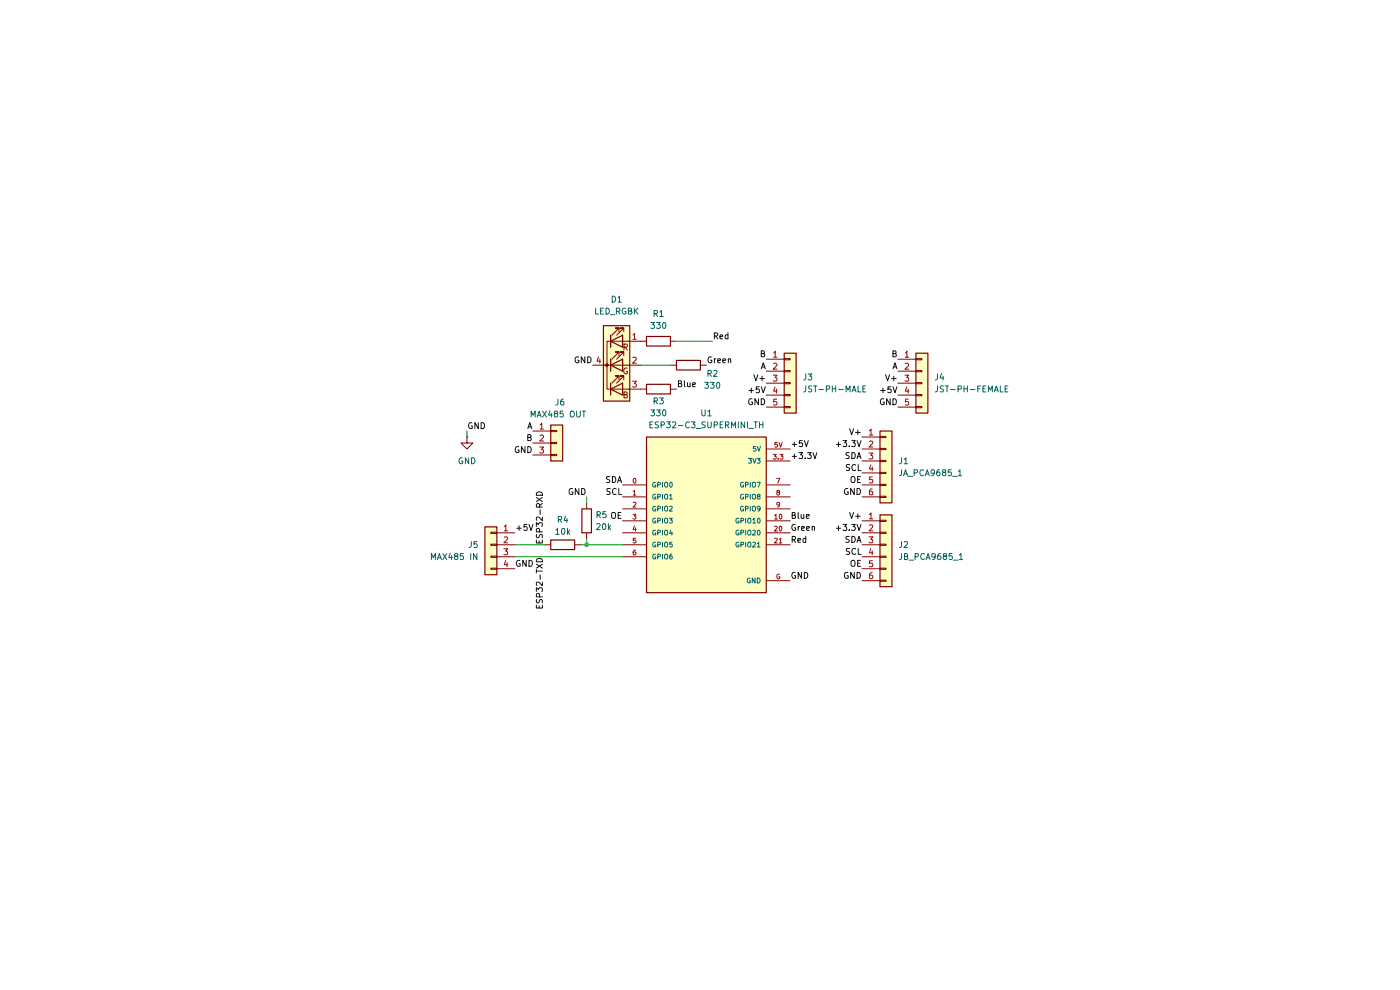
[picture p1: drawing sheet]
(kicad_sch
 (version 20260306)
 (generator "eeschema")
 (generator_version "10.0")
 (paper "A4")
 (lib_symbols
  (symbol "Connector_Generic:Conn_01x03"
   (pin_names
    (offset 1.016) (hide yes)) (exclude_from_sim no) (in_bom yes) (on_board yes)
   (in_pos_files yes)
   (duplicate_pin_numbers_are_jumpers no)
   (property "Reference" "J" (at 0 5.08 0) (show_name no) (do_not_autoplace no) (effects (font (size 1.27 1.27))))
   (property "Value" "Conn_01x03" (at 0 -5.08 0) (show_name no) (do_not_autoplace no) (effects (font (size 1.27 1.27))))
   (property "Footprint" "" (at 0 0 0) (show_name no) (do_not_autoplace no) (hide yes) (effects (font (size 1.27 1.27))))
   (property "Datasheet" "" (at 0 0 0) (show_name no) (do_not_autoplace no) (hide yes) (effects (font (size 1.27 1.27))))
   (property "Description" "Generic connector, single row, 01x03, script generated (kicad-library-utils/schlib/autogen/connector/)" (at 0 0 0) (show_name no) (do_not_autoplace no) (hide yes) (effects (font (size 1.27 1.27))))
   (symbol "Conn_01x03_1_1"
    (rectangle (start -1.27 3.81) (end 1.27 -3.81) (stroke (width 0.254) (type default)) (fill (type background)))
    (rectangle (start -1.27 2.667) (end 0 2.413) (stroke (width 0.1524) (type default)) (fill (type none)))
    (rectangle (start -1.27 0.127) (end 0 -0.127) (stroke (width 0.1524) (type default)) (fill (type none)))
    (rectangle (start -1.27 -2.413) (end 0 -2.667) (stroke (width 0.1524) (type default)) (fill (type none)))
    (pin passive line (at -5.08 2.54 0) (length 3.81) (name "Pin_1" (effects (font (size 1.27 1.27)))) (number "1" (effects (font (size 1.27 1.27)))))
    (pin passive line (at -5.08 0 0) (length 3.81) (name "Pin_2" (effects (font (size 1.27 1.27)))) (number "2" (effects (font (size 1.27 1.27)))))
    (pin passive line (at -5.08 -2.54 0) (length 3.81) (name "Pin_3" (effects (font (size 1.27 1.27)))) (number "3" (effects (font (size 1.27 1.27))))))
   (embedded_fonts no))
  (symbol "Connector_Generic:Conn_01x04"
   (pin_names
    (offset 1.016) (hide yes)) (exclude_from_sim no) (in_bom yes) (on_board yes)
   (in_pos_files yes)
   (duplicate_pin_numbers_are_jumpers no)
   (property "Reference" "J" (at 0 5.08 0) (show_name no) (do_not_autoplace no) (effects (font (size 1.27 1.27))))
   (property "Value" "Conn_01x04" (at 0 -7.62 0) (show_name no) (do_not_autoplace no) (effects (font (size 1.27 1.27))))
   (property "Footprint" "" (at 0 0 0) (show_name no) (do_not_autoplace no) (hide yes) (effects (font (size 1.27 1.27))))
   (property "Datasheet" "" (at 0 0 0) (show_name no) (do_not_autoplace no) (hide yes) (effects (font (size 1.27 1.27))))
   (property "Description" "Generic connector, single row, 01x04, script generated (kicad-library-utils/schlib/autogen/connector/)" (at 0 0 0) (show_name no) (do_not_autoplace no) (hide yes) (effects (font (size 1.27 1.27))))
   (symbol "Conn_01x04_1_1"
    (rectangle (start -1.27 3.81) (end 1.27 -6.35) (stroke (width 0.254) (type default)) (fill (type background)))
    (rectangle (start -1.27 2.667) (end 0 2.413) (stroke (width 0.1524) (type default)) (fill (type none)))
    (rectangle (start -1.27 0.127) (end 0 -0.127) (stroke (width 0.1524) (type default)) (fill (type none)))
    (rectangle (start -1.27 -2.413) (end 0 -2.667) (stroke (width 0.1524) (type default)) (fill (type none)))
    (rectangle (start -1.27 -4.953) (end 0 -5.207) (stroke (width 0.1524) (type default)) (fill (type none)))
    (pin passive line (at -5.08 2.54 0) (length 3.81) (name "Pin_1" (effects (font (size 1.27 1.27)))) (number "1" (effects (font (size 1.27 1.27)))))
    (pin passive line (at -5.08 0 0) (length 3.81) (name "Pin_2" (effects (font (size 1.27 1.27)))) (number "2" (effects (font (size 1.27 1.27)))))
    (pin passive line (at -5.08 -2.54 0) (length 3.81) (name "Pin_3" (effects (font (size 1.27 1.27)))) (number "3" (effects (font (size 1.27 1.27)))))
    (pin passive line (at -5.08 -5.08 0) (length 3.81) (name "Pin_4" (effects (font (size 1.27 1.27)))) (number "4" (effects (font (size 1.27 1.27))))))
   (embedded_fonts no))
  (symbol "Connector_Generic:Conn_01x05"
   (pin_names
    (offset 1.016) (hide yes)) (exclude_from_sim no) (in_bom yes) (on_board yes)
   (in_pos_files yes)
   (duplicate_pin_numbers_are_jumpers no)
   (property "Reference" "J" (at 0 7.62 0) (show_name no) (do_not_autoplace no) (effects (font (size 1.27 1.27))))
   (property "Value" "Conn_01x05" (at 0 -7.62 0) (show_name no) (do_not_autoplace no) (effects (font (size 1.27 1.27))))
   (property "Footprint" "" (at 0 0 0) (show_name no) (do_not_autoplace no) (hide yes) (effects (font (size 1.27 1.27))))
   (property "Datasheet" "" (at 0 0 0) (show_name no) (do_not_autoplace no) (hide yes) (effects (font (size 1.27 1.27))))
   (property "Description" "Generic connector, single row, 01x05, script generated (kicad-library-utils/schlib/autogen/connector/)" (at 0 0 0) (show_name no) (do_not_autoplace no) (hide yes) (effects (font (size 1.27 1.27))))
   (symbol "Conn_01x05_1_1"
    (rectangle (start -1.27 6.35) (end 1.27 -6.35) (stroke (width 0.254) (type default)) (fill (type background)))
    (rectangle (start -1.27 5.207) (end 0 4.953) (stroke (width 0.1524) (type default)) (fill (type none)))
    (rectangle (start -1.27 2.667) (end 0 2.413) (stroke (width 0.1524) (type default)) (fill (type none)))
    (rectangle (start -1.27 0.127) (end 0 -0.127) (stroke (width 0.1524) (type default)) (fill (type none)))
    (rectangle (start -1.27 -2.413) (end 0 -2.667) (stroke (width 0.1524) (type default)) (fill (type none)))
    (rectangle (start -1.27 -4.953) (end 0 -5.207) (stroke (width 0.1524) (type default)) (fill (type none)))
    (pin passive line (at -5.08 5.08 0) (length 3.81) (name "Pin_1" (effects (font (size 1.27 1.27)))) (number "1" (effects (font (size 1.27 1.27)))))
    (pin passive line (at -5.08 2.54 0) (length 3.81) (name "Pin_2" (effects (font (size 1.27 1.27)))) (number "2" (effects (font (size 1.27 1.27)))))
    (pin passive line (at -5.08 0 0) (length 3.81) (name "Pin_3" (effects (font (size 1.27 1.27)))) (number "3" (effects (font (size 1.27 1.27)))))
    (pin passive line (at -5.08 -2.54 0) (length 3.81) (name "Pin_4" (effects (font (size 1.27 1.27)))) (number "4" (effects (font (size 1.27 1.27)))))
    (pin passive line (at -5.08 -5.08 0) (length 3.81) (name "Pin_5" (effects (font (size 1.27 1.27)))) (number "5" (effects (font (size 1.27 1.27))))))
   (embedded_fonts no))
  (symbol "Connector_Generic:Conn_01x06"
   (pin_names
    (offset 1.016) (hide yes)) (exclude_from_sim no) (in_bom yes) (on_board yes)
   (in_pos_files yes)
   (duplicate_pin_numbers_are_jumpers no)
   (property "Reference" "J" (at 0 7.62 0) (show_name no) (do_not_autoplace no) (effects (font (size 1.27 1.27))))
   (property "Value" "Conn_01x06" (at 0 -10.16 0) (show_name no) (do_not_autoplace no) (effects (font (size 1.27 1.27))))
   (property "Footprint" "" (at 0 0 0) (show_name no) (do_not_autoplace no) (hide yes) (effects (font (size 1.27 1.27))))
   (property "Datasheet" "" (at 0 0 0) (show_name no) (do_not_autoplace no) (hide yes) (effects (font (size 1.27 1.27))))
   (property "Description" "Generic connector, single row, 01x06, script generated (kicad-library-utils/schlib/autogen/connector/)" (at 0 0 0) (show_name no) (do_not_autoplace no) (hide yes) (effects (font (size 1.27 1.27))))
   (symbol "Conn_01x06_1_1"
    (rectangle (start -1.27 6.35) (end 1.27 -8.89) (stroke (width 0.254) (type default)) (fill (type background)))
    (rectangle (start -1.27 5.207) (end 0 4.953) (stroke (width 0.1524) (type default)) (fill (type none)))
    (rectangle (start -1.27 2.667) (end 0 2.413) (stroke (width 0.1524) (type default)) (fill (type none)))
    (rectangle (start -1.27 0.127) (end 0 -0.127) (stroke (width 0.1524) (type default)) (fill (type none)))
    (rectangle (start -1.27 -2.413) (end 0 -2.667) (stroke (width 0.1524) (type default)) (fill (type none)))
    (rectangle (start -1.27 -4.953) (end 0 -5.207) (stroke (width 0.1524) (type default)) (fill (type none)))
    (rectangle (start -1.27 -7.493) (end 0 -7.747) (stroke (width 0.1524) (type default)) (fill (type none)))
    (pin passive line (at -5.08 5.08 0) (length 3.81) (name "Pin_1" (effects (font (size 1.27 1.27)))) (number "1" (effects (font (size 1.27 1.27)))))
    (pin passive line (at -5.08 2.54 0) (length 3.81) (name "Pin_2" (effects (font (size 1.27 1.27)))) (number "2" (effects (font (size 1.27 1.27)))))
    (pin passive line (at -5.08 0 0) (length 3.81) (name "Pin_3" (effects (font (size 1.27 1.27)))) (number "3" (effects (font (size 1.27 1.27)))))
    (pin passive line (at -5.08 -2.54 0) (length 3.81) (name "Pin_4" (effects (font (size 1.27 1.27)))) (number "4" (effects (font (size 1.27 1.27)))))
    (pin passive line (at -5.08 -5.08 0) (length 3.81) (name "Pin_5" (effects (font (size 1.27 1.27)))) (number "5" (effects (font (size 1.27 1.27)))))
    (pin passive line (at -5.08 -7.62 0) (length 3.81) (name "Pin_6" (effects (font (size 1.27 1.27)))) (number "6" (effects (font (size 1.27 1.27))))))
   (embedded_fonts no))
  (symbol "Device:LED_RGBK"
   (pin_names
    (offset 0) (hide yes)) (exclude_from_sim no) (in_bom yes) (on_board yes)
   (in_pos_files yes)
   (duplicate_pin_numbers_are_jumpers no)
   (property "Reference" "D" (at 0 9.398 0) (show_name no) (do_not_autoplace no) (effects (font (size 1.27 1.27))))
   (property "Value" "LED_RGBK" (at 0 -8.89 0) (show_name no) (do_not_autoplace no) (effects (font (size 1.27 1.27))))
   (property "Footprint" "" (at 0 -1.27 0) (show_name no) (do_not_autoplace no) (hide yes) (effects (font (size 1.27 1.27))))
   (property "Datasheet" "" (at 0 -1.27 0) (show_name no) (do_not_autoplace no) (hide yes) (effects (font (size 1.27 1.27))))
   (property "Description" "RGB LED, red/green/blue/cathode" (at 0 0 0) (show_name no) (do_not_autoplace no) (hide yes) (effects (font (size 1.27 1.27))))
   (symbol "LED_RGBK_0_0"
    (text "R" (at 1.905 3.81 0) (effects (font (size 1.27 1.27))))
    (text "G" (at 1.905 -1.27 0) (effects (font (size 1.27 1.27))))
    (text "B" (at 1.905 -6.35 0) (effects (font (size 1.27 1.27)))))
   (symbol "LED_RGBK_0_1"
    (circle (center -2.032 0) (radius 0.254) (stroke (width 0) (type default)) (fill (type outline)))
    (polyline (pts (xy -1.27 6.35) (xy -1.27 3.81)) (stroke (width 0.254) (type default)) (fill (type none)))
    (polyline (pts (xy -1.27 6.35) (xy -1.27 3.81) (xy -1.27 3.81)) (stroke (width 0) (type default)) (fill (type none)))
    (polyline (pts (xy -1.27 5.08) (xy 1.27 5.08)) (stroke (width 0) (type default)) (fill (type none)))
    (polyline (pts (xy -1.27 5.08) (xy -2.032 5.08) (xy -2.032 -5.08) (xy -1.016 -5.08)) (stroke (width 0) (type default)) (fill (type none)))
    (polyline (pts (xy -1.27 1.27) (xy -1.27 -1.27)) (stroke (width 0.254) (type default)) (fill (type none)))
    (polyline (pts (xy -1.27 1.27) (xy -1.27 -1.27) (xy -1.27 -1.27)) (stroke (width 0) (type default)) (fill (type none)))
    (polyline (pts (xy -1.27 0) (xy -2.54 0)) (stroke (width 0) (type default)) (fill (type none)))
    (polyline (pts (xy -1.27 -3.81) (xy -1.27 -6.35)) (stroke (width 0.254) (type default)) (fill (type none)))
    (polyline (pts (xy -1.27 -5.08) (xy 1.27 -5.08)) (stroke (width 0) (type default)) (fill (type none)))
    (polyline (pts (xy -1.016 6.35) (xy 0.508 7.874) (xy -0.254 7.874) (xy 0.508 7.874) (xy 0.508 7.112)) (stroke (width 0) (type default)) (fill (type none)))
    (polyline (pts (xy -1.016 1.27) (xy 0.508 2.794) (xy -0.254 2.794) (xy 0.508 2.794) (xy 0.508 2.032)) (stroke (width 0) (type default)) (fill (type none)))
    (polyline (pts (xy -1.016 -3.81) (xy 0.508 -2.286) (xy -0.254 -2.286) (xy 0.508 -2.286) (xy 0.508 -3.048)) (stroke (width 0) (type default)) (fill (type none)))
    (polyline (pts (xy 0 6.35) (xy 1.524 7.874) (xy 0.762 7.874) (xy 1.524 7.874) (xy 1.524 7.112)) (stroke (width 0) (type default)) (fill (type none)))
    (polyline (pts (xy 0 1.27) (xy 1.524 2.794) (xy 0.762 2.794) (xy 1.524 2.794) (xy 1.524 2.032)) (stroke (width 0) (type default)) (fill (type none)))
    (polyline (pts (xy 0 -3.81) (xy 1.524 -2.286) (xy 0.762 -2.286) (xy 1.524 -2.286) (xy 1.524 -3.048)) (stroke (width 0) (type default)) (fill (type none)))
    (polyline (pts (xy 1.27 6.35) (xy 1.27 3.81) (xy -1.27 5.08) (xy 1.27 6.35)) (stroke (width 0.254) (type default)) (fill (type none)))
    (rectangle (start 1.27 6.35) (end 1.27 6.35) (stroke (width 0) (type default)) (fill (type none)))
    (polyline (pts (xy 1.27 5.08) (xy 2.54 5.08)) (stroke (width 0) (type default)) (fill (type none)))
    (rectangle (start 1.27 3.81) (end 1.27 6.35) (stroke (width 0) (type default)) (fill (type none)))
    (polyline (pts (xy 1.27 1.27) (xy 1.27 -1.27) (xy -1.27 0) (xy 1.27 1.27)) (stroke (width 0.254) (type default)) (fill (type none)))
    (rectangle (start 1.27 1.27) (end 1.27 1.27) (stroke (width 0) (type default)) (fill (type none)))
    (polyline (pts (xy 1.27 0) (xy -1.27 0)) (stroke (width 0) (type default)) (fill (type none)))
    (polyline (pts (xy 1.27 0) (xy 2.54 0)) (stroke (width 0) (type default)) (fill (type none)))
    (rectangle (start 1.27 -1.27) (end 1.27 1.27) (stroke (width 0) (type default)) (fill (type none)))
    (polyline (pts (xy 1.27 -3.81) (xy 1.27 -6.35) (xy -1.27 -5.08) (xy 1.27 -3.81)) (stroke (width 0.254) (type default)) (fill (type none)))
    (polyline (pts (xy 1.27 -5.08) (xy 2.54 -5.08)) (stroke (width 0) (type default)) (fill (type none)))
    (rectangle (start 2.794 8.382) (end -2.794 -7.62) (stroke (width 0.254) (type default)) (fill (type background))))
   (symbol "LED_RGBK_1_1"
    (pin passive line (at 5.08 5.08 180) (length 2.54) (name "RA" (effects (font (size 1.27 1.27)))) (number "1" (effects (font (size 1.27 1.27)))))
    (pin passive line (at 5.08 0 180) (length 2.54) (name "GA" (effects (font (size 1.27 1.27)))) (number "2" (effects (font (size 1.27 1.27)))))
    (pin passive line (at 5.08 -5.08 180) (length 2.54) (name "BA" (effects (font (size 1.27 1.27)))) (number "3" (effects (font (size 1.27 1.27)))))
    (pin passive line (at -5.08 0 0) (length 2.54) (name "K" (effects (font (size 1.27 1.27)))) (number "4" (effects (font (size 1.27 1.27))))))
   (embedded_fonts no))
  (symbol "Device:R"
   (pin_numbers (hide yes))
   (pin_names
    (offset 0)) (exclude_from_sim no) (in_bom yes) (on_board yes)
   (in_pos_files yes)
   (duplicate_pin_numbers_are_jumpers no)
   (property "Reference" "R" (at 2.032 0 90) (show_name no) (do_not_autoplace no) (effects (font (size 1.27 1.27))))
   (property "Value" "R" (at 0 0 90) (show_name no) (do_not_autoplace no) (effects (font (size 1.27 1.27))))
   (property "Footprint" "" (at -1.778 0 90) (show_name no) (do_not_autoplace no) (hide yes) (effects (font (size 1.27 1.27))))
   (property "Datasheet" "" (at 0 0 0) (show_name no) (do_not_autoplace no) (hide yes) (effects (font (size 1.27 1.27))))
   (property "Description" "Resistor" (at 0 0 0) (show_name no) (do_not_autoplace no) (hide yes) (effects (font (size 1.27 1.27))))
   (symbol "R_0_1"
    (rectangle (start -1.016 -2.54) (end 1.016 2.54) (stroke (width 0.254) (type default)) (fill (type none))))
   (symbol "R_1_1"
    (pin passive line (at 0 3.81 270) (length 1.27) (name "" (effects (font (size 1.27 1.27)))) (number "1" (effects (font (size 1.27 1.27)))))
    (pin passive line (at 0 -3.81 90) (length 1.27) (name "" (effects (font (size 1.27 1.27)))) (number "2" (effects (font (size 1.27 1.27))))))
   (embedded_fonts no))
  (symbol "ESP32-C3_SUPERMINI_TH:ESP32-C3_SUPERMINI_TH"
   (pin_names
    (offset 1.016)) (exclude_from_sim no) (in_bom yes) (on_board yes)
   (in_pos_files yes)
   (duplicate_pin_numbers_are_jumpers no)
   (property "Reference" "U" (at -12.7 16.002 0) (show_name no) (do_not_autoplace no) (effects (font (size 1.27 1.27)) (justify left bottom)))
   (property "Value" "ESP32-C3_SUPERMINI_TH" (at -12.7 -20.32 0) (show_name no) (do_not_autoplace no) (effects (font (size 1.27 1.27)) (justify left bottom)))
   (property "Footprint" "ESP32-C3_SUPERMINI_TH:MODULE_ESP32-C3_SUPERMINI_TH" (at 0 0 0) (show_name no) (do_not_autoplace no) (hide yes) (effects (font (size 1.27 1.27)) (justify bottom)))
   (property "Datasheet" "" (at 0 0 0) (show_name no) (do_not_autoplace no) (hide yes) (effects (font (size 1.27 1.27))))
   (property "Description" "Super tiny ESP32-C3 board" (at 0 0 0) (show_name no) (do_not_autoplace no) (hide yes) (effects (font (size 1.27 1.27)) (justify bottom)))
   (property "MF" "Espressif Systems" (at 0 0 0) (show_name no) (do_not_autoplace no) (hide yes) (effects (font (size 1.27 1.27)) (justify bottom)))
   (property "CREATOR" "DIZAR" (at 0 0 0) (show_name no) (do_not_autoplace no) (hide yes) (effects (font (size 1.27 1.27)) (justify bottom)))
   (property "Price" "None" (at 0 0 0) (show_name no) (do_not_autoplace no) (hide yes) (effects (font (size 1.27 1.27)) (justify bottom)))
   (property "Package" "Package" (at 0 0 0) (show_name no) (do_not_autoplace no) (hide yes) (effects (font (size 1.27 1.27)) (justify bottom)))
   (property "Check_prices" "https://www.snapeda.com/parts/ESP32-C3%20SuperMini_TH/Espressif+Systems/view-part/?ref=eda" (at 0 0 0) (show_name no) (do_not_autoplace no) (hide yes) (effects (font (size 1.27 1.27)) (justify bottom)))
   (property "STANDARD" "IPC-7351B" (at 0 0 0) (show_name no) (do_not_autoplace no) (hide yes) (effects (font (size 1.27 1.27)) (justify bottom)))
   (property "VERIFIER" "" (at 0 0 0) (show_name no) (do_not_autoplace no) (hide yes) (effects (font (size 1.27 1.27)) (justify bottom)))
   (property "SnapEDA_Link" "https://www.snapeda.com/parts/ESP32-C3%20SuperMini_TH/Espressif+Systems/view-part/?ref=snap" (at 0 0 0) (show_name no) (do_not_autoplace no) (hide yes) (effects (font (size 1.27 1.27)) (justify bottom)))
   (property "MP" "ESP32-C3 SuperMini_TH" (at 0 0 0) (show_name no) (do_not_autoplace no) (hide yes) (effects (font (size 1.27 1.27)) (justify bottom)))
   (property "Availability" "Not in stock" (at 0 0 0) (show_name no) (do_not_autoplace no) (hide yes) (effects (font (size 1.27 1.27)) (justify bottom)))
   (property "MANUFACTURER" "Espressif Systems" (at 0 0 0) (show_name no) (do_not_autoplace no) (hide yes) (effects (font (size 1.27 1.27)) (justify bottom)))
   (symbol "ESP32-C3_SUPERMINI_TH_0_0"
    (rectangle (start -12.7 -17.78) (end 12.7 15.24) (stroke (width 0.254) (type default)) (fill (type background)))
    (pin bidirectional line (at -17.78 5.08 0) (length 5.08) (name "GPIO0" (effects (font (size 1.016 1.016)))) (number "0" (effects (font (size 1.016 1.016)))))
    (pin bidirectional line (at -17.78 2.54 0) (length 5.08) (name "GPIO1" (effects (font (size 1.016 1.016)))) (number "1" (effects (font (size 1.016 1.016)))))
    (pin bidirectional line (at -17.78 0 0) (length 5.08) (name "GPIO2" (effects (font (size 1.016 1.016)))) (number "2" (effects (font (size 1.016 1.016)))))
    (pin bidirectional line (at -17.78 -2.54 0) (length 5.08) (name "GPIO3" (effects (font (size 1.016 1.016)))) (number "3" (effects (font (size 1.016 1.016)))))
    (pin power_in line (at 17.78 10.16 180) (length 5.08) (name "3V3" (effects (font (size 1.016 1.016)))) (number "3.3" (effects (font (size 1.016 1.016)))))
    (pin bidirectional line (at -17.78 -5.08 0) (length 5.08) (name "GPIO4" (effects (font (size 1.016 1.016)))) (number "4" (effects (font (size 1.016 1.016)))))
    (pin bidirectional line (at -17.78 -7.62 0) (length 5.08) (name "GPIO5" (effects (font (size 1.016 1.016)))) (number "5" (effects (font (size 1.016 1.016)))))
    (pin power_in line (at 17.78 12.7 180) (length 5.08) (name "5V" (effects (font (size 1.016 1.016)))) (number "5V" (effects (font (size 1.016 1.016)))))
    (pin bidirectional line (at -17.78 -10.16 0) (length 5.08) (name "GPIO6" (effects (font (size 1.016 1.016)))) (number "6" (effects (font (size 1.016 1.016)))))
    (pin bidirectional line (at 17.78 5.08 180) (length 5.08) (name "GPIO7" (effects (font (size 1.016 1.016)))) (number "7" (effects (font (size 1.016 1.016)))))
    (pin bidirectional line (at 17.78 2.54 180) (length 5.08) (name "GPIO8" (effects (font (size 1.016 1.016)))) (number "8" (effects (font (size 1.016 1.016)))))
    (pin bidirectional line (at 17.78 0 180) (length 5.08) (name "GPIO9" (effects (font (size 1.016 1.016)))) (number "9" (effects (font (size 1.016 1.016)))))
    (pin bidirectional line (at 17.78 -2.54 180) (length 5.08) (name "GPIO10" (effects (font (size 1.016 1.016)))) (number "10" (effects (font (size 1.016 1.016)))))
    (pin bidirectional line (at 17.78 -5.08 180) (length 5.08) (name "GPIO20" (effects (font (size 1.016 1.016)))) (number "20" (effects (font (size 1.016 1.016)))))
    (pin bidirectional line (at 17.78 -7.62 180) (length 5.08) (name "GPIO21" (effects (font (size 1.016 1.016)))) (number "21" (effects (font (size 1.016 1.016)))))
    (pin power_in line (at 17.78 -15.24 180) (length 5.08) (name "GND" (effects (font (size 1.016 1.016)))) (number "G" (effects (font (size 1.016 1.016))))))
   (embedded_fonts no))
  (symbol "power:GND"
   (power global)
   (pin_numbers (hide yes))
   (pin_names
    (offset 0) (hide yes)) (exclude_from_sim no) (in_bom yes) (on_board yes)
   (in_pos_files yes)
   (duplicate_pin_numbers_are_jumpers no)
   (property "Reference" "#PWR" (at 0 -6.35 0) (show_name no) (do_not_autoplace no) (hide yes) (effects (font (size 1.27 1.27))))
   (property "Value" "GND" (at 0 -3.81 0) (show_name no) (do_not_autoplace no) (effects (font (size 1.27 1.27))))
   (property "Footprint" "" (at 0 0 0) (show_name no) (do_not_autoplace no) (hide yes) (effects (font (size 1.27 1.27))))
   (property "Datasheet" "" (at 0 0 0) (show_name no) (do_not_autoplace no) (hide yes) (effects (font (size 1.27 1.27))))
   (property "Description" "Power symbol creates a global label with name \"GND\" , ground" (at 0 0 0) (show_name no) (do_not_autoplace no) (hide yes) (effects (font (size 1.27 1.27))))
   (symbol "GND_0_1"
    (polyline (pts (xy 0 0) (xy 0 -1.27) (xy 1.27 -1.27) (xy 0 -2.54) (xy -1.27 -1.27) (xy 0 -1.27)) (stroke (width 0) (type default)) (fill (type none))))
   (symbol "GND_1_1"
    (pin power_in line (at 0 0 270) (length 0) (name "" (effects (font (size 1.27 1.27)))) (number "1" (effects (font (size 1.27 1.27))))))
   (embedded_fonts no)))
 (junction
  (at 124.46 115.57)
  (diameter 0)
  (color 0 0 0 0))
 (wire
  (pts (xy 142.24 77.47) (xy 135.89 77.47))
  (stroke (width 0) (type default)))
 (wire
  (pts (xy 151.13 72.39) (xy 143.51 72.39))
  (stroke (width 0) (type default)))
 (wire
  (pts (xy 124.46 114.3) (xy 124.46 115.57))
  (stroke (width 0) (type default)))
 (wire
  (pts (xy 124.46 105.41) (xy 124.46 106.68))
  (stroke (width 0) (type default)))
 (wire
  (pts (xy 109.22 115.57) (xy 115.57 115.57))
  (stroke (width 0) (type default)))
 (wire
  (pts (xy 99.06 91.44) (xy 99.06 92.71))
  (stroke (width 0) (type default)))
 (wire
  (pts (xy 123.19 115.57) (xy 124.46 115.57))
  (stroke (width 0) (type default)))
 (wire
  (pts (xy 109.22 118.11) (xy 132.08 118.11))
  (stroke (width 0) (type default)))
 (wire
  (pts (xy 124.46 115.57) (xy 132.08 115.57))
  (stroke (width 0) (type default)))
 (label "GND"
  (at 182.88 123.19 180)
  (effects (font (size 1.27 1.27)) (justify right bottom)))
 (label "A"
  (at 113.03 91.44 180)
  (effects (font (size 1.27 1.27)) (justify right bottom)))
 (label "GND"
  (at 190.5 86.36 180)
  (effects (font (size 1.27 1.27)) (justify right bottom)))
 (label "A"
  (at 162.56 78.74 180)
  (effects (font (size 1.27 1.27)) (justify right bottom)))
 (label "V+"
  (at 190.5 81.28 180)
  (effects (font (size 1.27 1.27)) (justify right bottom)))
 (label "Green"
  (at 167.64 113.03 0)
  (effects (font (size 1.27 1.27)) (justify left bottom)))
 (label "Red"
  (at 167.64 115.57 0)
  (effects (font (size 1.27 1.27)) (justify left bottom)))
 (label "GND"
  (at 182.88 105.41 180)
  (effects (font (size 1.27 1.27)) (justify right bottom)))
 (label "+5V"
  (at 109.22 113.03 0)
  (effects (font (size 1.27 1.27)) (justify left bottom)))
 (label "Green"
  (at 149.86 77.47 0)
  (effects (font (size 1.27 1.27)) (justify left bottom)))
 (label "SDA"
  (at 182.88 115.57 180)
  (effects (font (size 1.27 1.27)) (justify right bottom)))
 (label "V+"
  (at 182.88 92.71 180)
  (effects (font (size 1.27 1.27)) (justify right bottom)))
 (label "ESP32-RXD"
  (at 115.57 115.57 90)
  (effects (font (size 1.27 1.27)) (justify left bottom)))
 (label "GND"
  (at 167.64 123.19 0)
  (effects (font (size 1.27 1.27)) (justify left bottom)))
 (label "+5V"
  (at 162.56 83.82 180)
  (effects (font (size 1.27 1.27)) (justify right bottom)))
 (label "OE"
  (at 182.88 102.87 180)
  (effects (font (size 1.27 1.27)) (justify right bottom)))
 (label "GND"
  (at 125.73 77.47 180)
  (effects (font (size 1.27 1.27)) (justify right bottom)))
 (label "+5V"
  (at 167.64 95.25 0)
  (effects (font (size 1.27 1.27)) (justify left bottom)))
 (label "+5V"
  (at 190.5 83.82 180)
  (effects (font (size 1.27 1.27)) (justify right bottom)))
 (label "V+"
  (at 162.56 81.28 180)
  (effects (font (size 1.27 1.27)) (justify right bottom)))
 (label "B"
  (at 190.5 76.2 180)
  (effects (font (size 1.27 1.27)) (justify right bottom)))
 (label "GND"
  (at 113.03 96.52 180)
  (effects (font (size 1.27 1.27)) (justify right bottom)))
 (label "SCL"
  (at 182.88 118.11 180)
  (effects (font (size 1.27 1.27)) (justify right bottom)))
 (label "GND"
  (at 99.06 91.44 0)
  (effects (font (size 1.27 1.27)) (justify left bottom)))
 (label "+3.3V"
  (at 182.88 95.25 180)
  (effects (font (size 1.27 1.27)) (justify right bottom)))
 (label "ESP32-TXD"
  (at 115.57 118.11 270)
  (effects (font (size 1.27 1.27)) (justify right bottom)))
 (label "Blue"
  (at 143.51 82.55 0)
  (effects (font (size 1.27 1.27)) (justify left bottom)))
 (label "+3.3V"
  (at 167.64 97.79 0)
  (effects (font (size 1.27 1.27)) (justify left bottom)))
 (label "OE"
  (at 132.08 110.49 180)
  (effects (font (size 1.27 1.27)) (justify right bottom)))
 (label "Red"
  (at 151.13 72.39 0)
  (effects (font (size 1.27 1.27)) (justify left bottom)))
 (label "GND"
  (at 109.22 120.65 0)
  (effects (font (size 1.27 1.27)) (justify left bottom)))
 (label "SDA"
  (at 132.08 102.87 180)
  (effects (font (size 1.27 1.27)) (justify right bottom)))
 (label "Blue"
  (at 167.64 110.49 0)
  (effects (font (size 1.27 1.27)) (justify left bottom)))
 (label "OE"
  (at 182.88 120.65 180)
  (effects (font (size 1.27 1.27)) (justify right bottom)))
 (label "B"
  (at 113.03 93.98 180)
  (effects (font (size 1.27 1.27)) (justify right bottom)))
 (label "V+"
  (at 182.88 110.49 180)
  (effects (font (size 1.27 1.27)) (justify right bottom)))
 (label "+3.3V"
  (at 182.88 113.03 180)
  (effects (font (size 1.27 1.27)) (justify right bottom)))
 (label "B"
  (at 162.56 76.2 180)
  (effects (font (size 1.27 1.27)) (justify right bottom)))
 (label "GND"
  (at 162.56 86.36 180)
  (effects (font (size 1.27 1.27)) (justify right bottom)))
 (label "SDA"
  (at 182.88 97.79 180)
  (effects (font (size 1.27 1.27)) (justify right bottom)))
 (label "SCL"
  (at 182.88 100.33 180)
  (effects (font (size 1.27 1.27)) (justify right bottom)))
 (label "SCL"
  (at 132.08 105.41 180)
  (effects (font (size 1.27 1.27)) (justify right bottom)))
 (label "A"
  (at 190.5 78.74 180)
  (effects (font (size 1.27 1.27)) (justify right bottom)))
 (label "GND"
  (at 124.46 105.41 180)
  (effects (font (size 1.27 1.27)) (justify right bottom)))
 (symbol
  (lib_id "Connector_Generic:Conn_01x05")
  (at 167.64 81.28 0)
  (unit 1)
  (body_style 1)
  (exclude_from_sim no)
  (in_bom yes)
  (on_board yes)
  (in_pos_files yes)
  (dnp no)
  (fields_autoplaced yes)
  (property "Reference" "J3" (at 170.18 80.0099 0) (show_name no) (do_not_autoplace no) (effects (font (size 1.27 1.27)) (justify left)))
  (property "Value" "JST-PH-MALE" (at 170.18 82.5499 0) (show_name no) (do_not_autoplace no) (effects (font (size 1.27 1.27)) (justify left)))
  (property "Footprint" "Connector_JST:JST_PH_B5B-PH-K_1x05_P2.00mm_Vertical" (at 167.64 81.28 0) (hide yes) (show_name no) (do_not_autoplace no) (effects (font (size 1.27 1.27))))
  (property "Datasheet" "" (at 167.64 81.28 0) (hide yes) (show_name no) (do_not_autoplace no) (effects (font (size 1.27 1.27))))
  (property "Description" "Generic connector, single row, 01x05, script generated (kicad-library-utils/schlib/autogen/connector/)" (at 167.64 81.28 0) (hide yes) (show_name no) (do_not_autoplace no) (effects (font (size 1.27 1.27))))
  (pin "3")
  (pin "1")
  (pin "2")
  (pin "4")
  (pin "5"))
 (symbol
  (lib_id "Device:R")
  (at 139.7 72.39 90)
  (unit 1)
  (body_style 1)
  (exclude_from_sim no)
  (in_bom yes)
  (on_board yes)
  (in_pos_files yes)
  (dnp no)
  (property "Reference" "R1" (at 139.7 66.548 90) (show_name no) (do_not_autoplace no) (effects (font (size 1.27 1.27))))
  (property "Value" "330" (at 139.7 69.088 90) (show_name no) (do_not_autoplace no) (effects (font (size 1.27 1.27))))
  (property "Footprint" "Resistor_THT:R_Axial_DIN0207_L6.3mm_D2.5mm_P10.16mm_Horizontal" (at 139.7 74.168 90) (hide yes) (show_name no) (do_not_autoplace no) (effects (font (size 1.27 1.27))))
  (property "Datasheet" "" (at 139.7 72.39 0) (hide yes) (show_name no) (do_not_autoplace no) (effects (font (size 1.27 1.27))))
  (property "Description" "Resistor" (at 139.7 72.39 0) (hide yes) (show_name no) (do_not_autoplace no) (effects (font (size 1.27 1.27))))
  (pin "2")
  (pin "1"))
 (symbol
  (lib_id "Device:R")
  (at 119.38 115.57 90)
  (unit 1)
  (body_style 1)
  (exclude_from_sim no)
  (in_bom yes)
  (on_board yes)
  (in_pos_files yes)
  (dnp no)
  (property "Reference" "R4" (at 119.38 110.236 90) (show_name no) (do_not_autoplace no) (effects (font (size 1.27 1.27))))
  (property "Value" "10k" (at 119.38 112.776 90) (show_name no) (do_not_autoplace no) (effects (font (size 1.27 1.27))))
  (property "Footprint" "Resistor_THT:R_Axial_DIN0207_L6.3mm_D2.5mm_P10.16mm_Horizontal" (at 119.38 117.348 90) (hide yes) (show_name no) (do_not_autoplace no) (effects (font (size 1.27 1.27))))
  (property "Datasheet" "" (at 119.38 115.57 0) (hide yes) (show_name no) (do_not_autoplace no) (effects (font (size 1.27 1.27))))
  (property "Description" "Resistor" (at 119.38 115.57 0) (hide yes) (show_name no) (do_not_autoplace no) (effects (font (size 1.27 1.27))))
  (pin "2")
  (pin "1"))
 (symbol
  (lib_id "Connector_Generic:Conn_01x04")
  (at 104.14 115.57 0)
  (mirror y)
  (unit 1)
  (body_style 1)
  (exclude_from_sim no)
  (in_bom yes)
  (on_board yes)
  (in_pos_files yes)
  (dnp no)
  (property "Reference" "J5" (at 101.6 115.5699 0) (show_name no) (do_not_autoplace no) (effects (font (size 1.27 1.27)) (justify left)))
  (property "Value" "MAX485 IN" (at 101.6 118.1099 0) (show_name no) (do_not_autoplace no) (effects (font (size 1.27 1.27)) (justify left)))
  (property "Footprint" "Connector_PinHeader_2.54mm:PinHeader_1x04_P2.54mm_Vertical" (at 104.14 115.57 0) (hide yes) (show_name no) (do_not_autoplace no) (effects (font (size 1.27 1.27))))
  (property "Datasheet" "" (at 104.14 115.57 0) (hide yes) (show_name no) (do_not_autoplace no) (effects (font (size 1.27 1.27))))
  (property "Description" "Generic connector, single row, 01x04, script generated (kicad-library-utils/schlib/autogen/connector/)" (at 104.14 115.57 0) (hide yes) (show_name no) (do_not_autoplace no) (effects (font (size 1.27 1.27))))
  (pin "2")
  (pin "1")
  (pin "3")
  (pin "4"))
 (symbol
  (lib_id "Connector_Generic:Conn_01x03")
  (at 118.11 93.98 0)
  (unit 1)
  (body_style 1)
  (exclude_from_sim no)
  (in_bom yes)
  (on_board yes)
  (in_pos_files yes)
  (dnp no)
  (property "Reference" "J6" (at 117.602 85.344 0) (show_name no) (do_not_autoplace no) (effects (font (size 1.27 1.27)) (justify left)))
  (property "Value" "MAX485 OUT" (at 112.268 87.884 0) (show_name no) (do_not_autoplace no) (effects (font (size 1.27 1.27)) (justify left)))
  (property "Footprint" "Connector_PinHeader_2.54mm:PinHeader_1x03_P2.54mm_Vertical" (at 118.11 93.98 0) (hide yes) (show_name no) (do_not_autoplace no) (effects (font (size 1.27 1.27))))
  (property "Datasheet" "" (at 118.11 93.98 0) (hide yes) (show_name no) (do_not_autoplace no) (effects (font (size 1.27 1.27))))
  (property "Description" "Generic connector, single row, 01x03, script generated (kicad-library-utils/schlib/autogen/connector/)" (at 118.11 93.98 0) (hide yes) (show_name no) (do_not_autoplace no) (effects (font (size 1.27 1.27))))
  (pin "2")
  (pin "1")
  (pin "3"))
 (symbol
  (lib_id "Connector_Generic:Conn_01x06")
  (at 187.96 115.57 0)
  (unit 1)
  (body_style 1)
  (exclude_from_sim no)
  (in_bom yes)
  (on_board yes)
  (in_pos_files yes)
  (dnp no)
  (fields_autoplaced yes)
  (property "Reference" "J2" (at 190.5 115.5699 0) (show_name no) (do_not_autoplace no) (effects (font (size 1.27 1.27)) (justify left)))
  (property "Value" "JB_PCA9685_1" (at 190.5 118.1099 0) (show_name no) (do_not_autoplace no) (effects (font (size 1.27 1.27)) (justify left)))
  (property "Footprint" "Connector_PinHeader_2.54mm:PinHeader_1x06_P2.54mm_Vertical" (at 187.96 115.57 0) (hide yes) (show_name no) (do_not_autoplace no) (effects (font (size 1.27 1.27))))
  (property "Datasheet" "" (at 187.96 115.57 0) (hide yes) (show_name no) (do_not_autoplace no) (effects (font (size 1.27 1.27))))
  (property "Description" "Generic connector, single row, 01x06, script generated (kicad-library-utils/schlib/autogen/connector/)" (at 187.96 115.57 0) (hide yes) (show_name no) (do_not_autoplace no) (effects (font (size 1.27 1.27))))
  (pin "2")
  (pin "4")
  (pin "5")
  (pin "3")
  (pin "1")
  (pin "6"))
 (symbol
  (lib_id "Device:R")
  (at 139.7 82.55 90)
  (unit 1)
  (body_style 1)
  (exclude_from_sim no)
  (in_bom yes)
  (on_board yes)
  (in_pos_files yes)
  (dnp no)
  (property "Reference" "R3" (at 139.7 85.09 90) (show_name no) (do_not_autoplace no) (effects (font (size 1.27 1.27))))
  (property "Value" "330" (at 139.7 87.63 90) (show_name no) (do_not_autoplace no) (effects (font (size 1.27 1.27))))
  (property "Footprint" "Resistor_THT:R_Axial_DIN0207_L6.3mm_D2.5mm_P10.16mm_Horizontal" (at 139.7 84.328 90) (hide yes) (show_name no) (do_not_autoplace no) (effects (font (size 1.27 1.27))))
  (property "Datasheet" "" (at 139.7 82.55 0) (hide yes) (show_name no) (do_not_autoplace no) (effects (font (size 1.27 1.27))))
  (property "Description" "Resistor" (at 139.7 82.55 0) (hide yes) (show_name no) (do_not_autoplace no) (effects (font (size 1.27 1.27))))
  (pin "2")
  (pin "1"))
 (symbol
  (lib_id "ESP32-C3_SUPERMINI_TH:ESP32-C3_SUPERMINI_TH")
  (at 149.86 107.95 0)
  (unit 1)
  (body_style 1)
  (exclude_from_sim no)
  (in_bom yes)
  (on_board yes)
  (in_pos_files yes)
  (dnp no)
  (fields_autoplaced yes)
  (property "Reference" "U1" (at 149.86 87.63 0) (show_name no) (do_not_autoplace no) (effects (font (size 1.27 1.27))))
  (property "Value" "ESP32-C3_SUPERMINI_TH" (at 149.86 90.17 0) (show_name no) (do_not_autoplace no) (effects (font (size 1.27 1.27))))
  (property "Footprint" "ESP32C3SUPERMINI:MODULE_ESP32-C3_SUPERMINI_TH" (at 149.86 107.95 0) (hide yes) (show_name no) (do_not_autoplace no) (effects (font (size 1.27 1.27)) (justify bottom)))
  (property "Datasheet" "" (at 149.86 107.95 0) (hide yes) (show_name no) (do_not_autoplace no) (effects (font (size 1.27 1.27))))
  (property "Description" "Super tiny ESP32-C3 board" (at 149.86 107.95 0) (hide yes) (show_name no) (do_not_autoplace no) (effects (font (size 1.27 1.27)) (justify bottom)))
  (property "MF" "Espressif Systems" (at 149.86 107.95 0) (hide yes) (show_name no) (do_not_autoplace no) (effects (font (size 1.27 1.27)) (justify bottom)))
  (property "CREATOR" "DIZAR" (at 149.86 107.95 0) (hide yes) (show_name no) (do_not_autoplace no) (effects (font (size 1.27 1.27)) (justify bottom)))
  (property "Price" "None" (at 149.86 107.95 0) (hide yes) (show_name no) (do_not_autoplace no) (effects (font (size 1.27 1.27)) (justify bottom)))
  (property "Package" "Package" (at 149.86 107.95 0) (hide yes) (show_name no) (do_not_autoplace no) (effects (font (size 1.27 1.27)) (justify bottom)))
  (property "Check_prices" "https://www.snapeda.com/parts/ESP32-C3%20SuperMini_TH/Espressif+Systems/view-part/?ref=eda" (at 149.86 107.95 0) (hide yes) (show_name no) (do_not_autoplace no) (effects (font (size 1.27 1.27)) (justify bottom)))
  (property "STANDARD" "IPC-7351B" (at 149.86 107.95 0) (hide yes) (show_name no) (do_not_autoplace no) (effects (font (size 1.27 1.27)) (justify bottom)))
  (property "VERIFIER" "" (at 149.86 107.95 0) (hide yes) (show_name no) (do_not_autoplace no) (effects (font (size 1.27 1.27)) (justify bottom)))
  (property "SnapEDA_Link" "https://www.snapeda.com/parts/ESP32-C3%20SuperMini_TH/Espressif+Systems/view-part/?ref=snap" (at 149.86 107.95 0) (hide yes) (show_name no) (do_not_autoplace no) (effects (font (size 1.27 1.27)) (justify bottom)))
  (property "MP" "ESP32-C3 SuperMini_TH" (at 149.86 107.95 0) (hide yes) (show_name no) (do_not_autoplace no) (effects (font (size 1.27 1.27)) (justify bottom)))
  (property "Availability" "Not in stock" (at 149.86 107.95 0) (hide yes) (show_name no) (do_not_autoplace no) (effects (font (size 1.27 1.27)) (justify bottom)))
  (property "MANUFACTURER" "Espressif Systems" (at 149.86 107.95 0) (hide yes) (show_name no) (do_not_autoplace no) (effects (font (size 1.27 1.27)) (justify bottom)))
  (pin "4")
  (pin "3")
  (pin "G")
  (pin "5")
  (pin "6")
  (pin "3.3")
  (pin "9")
  (pin "20")
  (pin "8")
  (pin "21")
  (pin "1")
  (pin "7")
  (pin "5V")
  (pin "0")
  (pin "2")
  (pin "10"))
 (symbol
  (lib_id "Connector_Generic:Conn_01x05")
  (at 195.58 81.28 0)
  (unit 1)
  (body_style 1)
  (exclude_from_sim no)
  (in_bom yes)
  (on_board yes)
  (in_pos_files yes)
  (dnp no)
  (fields_autoplaced yes)
  (property "Reference" "J4" (at 198.12 80.0099 0) (show_name no) (do_not_autoplace no) (effects (font (size 1.27 1.27)) (justify left)))
  (property "Value" "JST-PH-FEMALE" (at 198.12 82.5499 0) (show_name no) (do_not_autoplace no) (effects (font (size 1.27 1.27)) (justify left)))
  (property "Footprint" "Connector_JST:JST_PH_B5B-PH-K_1x05_P2.00mm_Vertical" (at 195.58 81.28 0) (hide yes) (show_name no) (do_not_autoplace no) (effects (font (size 1.27 1.27))))
  (property "Datasheet" "" (at 195.58 81.28 0) (hide yes) (show_name no) (do_not_autoplace no) (effects (font (size 1.27 1.27))))
  (property "Description" "Generic connector, single row, 01x05, script generated (kicad-library-utils/schlib/autogen/connector/)" (at 195.58 81.28 0) (hide yes) (show_name no) (do_not_autoplace no) (effects (font (size 1.27 1.27))))
  (pin "3")
  (pin "1")
  (pin "2")
  (pin "4")
  (pin "5"))
 (symbol
  (lib_id "Device:R")
  (at 124.46 110.49 0)
  (unit 1)
  (body_style 1)
  (exclude_from_sim no)
  (in_bom yes)
  (on_board yes)
  (in_pos_files yes)
  (dnp no)
  (property "Reference" "R5" (at 126.238 109.22 0) (show_name no) (do_not_autoplace no) (effects (font (size 1.27 1.27)) (justify left)))
  (property "Value" "20k" (at 126.238 111.76 0) (show_name no) (do_not_autoplace no) (effects (font (size 1.27 1.27)) (justify left)))
  (property "Footprint" "Resistor_THT:R_Axial_DIN0207_L6.3mm_D2.5mm_P10.16mm_Horizontal" (at 122.682 110.49 90) (hide yes) (show_name no) (do_not_autoplace no) (effects (font (size 1.27 1.27))))
  (property "Datasheet" "" (at 124.46 110.49 0) (hide yes) (show_name no) (do_not_autoplace no) (effects (font (size 1.27 1.27))))
  (property "Description" "Resistor" (at 124.46 110.49 0) (hide yes) (show_name no) (do_not_autoplace no) (effects (font (size 1.27 1.27))))
  (pin "2")
  (pin "1"))
 (symbol
  (lib_id "Device:R")
  (at 146.05 77.47 90)
  (unit 1)
  (body_style 1)
  (exclude_from_sim no)
  (in_bom yes)
  (on_board yes)
  (in_pos_files yes)
  (dnp no)
  (property "Reference" "R2" (at 151.13 79.248 90) (show_name no) (do_not_autoplace no) (effects (font (size 1.27 1.27))))
  (property "Value" "330" (at 151.13 81.788 90) (show_name no) (do_not_autoplace no) (effects (font (size 1.27 1.27))))
  (property "Footprint" "Resistor_THT:R_Axial_DIN0207_L6.3mm_D2.5mm_P10.16mm_Horizontal" (at 146.05 79.248 90) (hide yes) (show_name no) (do_not_autoplace no) (effects (font (size 1.27 1.27))))
  (property "Datasheet" "" (at 146.05 77.47 0) (hide yes) (show_name no) (do_not_autoplace no) (effects (font (size 1.27 1.27))))
  (property "Description" "Resistor" (at 146.05 77.47 0) (hide yes) (show_name no) (do_not_autoplace no) (effects (font (size 1.27 1.27))))
  (pin "2")
  (pin "1"))
 (symbol
  (lib_id "power:GND")
  (at 99.06 92.71 0)
  (unit 1)
  (body_style 1)
  (exclude_from_sim no)
  (in_bom yes)
  (on_board yes)
  (in_pos_files yes)
  (dnp no)
  (fields_autoplaced yes)
  (property "Reference" "#PWR01" (at 99.06 99.06 0) (hide yes) (show_name no) (do_not_autoplace no) (effects (font (size 1.27 1.27))))
  (property "Value" "GND" (at 99.06 97.79 0) (show_name no) (do_not_autoplace no) (effects (font (size 1.27 1.27))))
  (property "Footprint" "" (at 99.06 92.71 0) (hide yes) (show_name no) (do_not_autoplace no) (effects (font (size 1.27 1.27))))
  (property "Datasheet" "" (at 99.06 92.71 0) (hide yes) (show_name no) (do_not_autoplace no) (effects (font (size 1.27 1.27))))
  (property "Description" "Power symbol creates a global label with name \"GND\" , ground" (at 99.06 92.71 0) (hide yes) (show_name no) (do_not_autoplace no) (effects (font (size 1.27 1.27))))
  (pin "1"))
 (symbol
  (lib_id "Device:LED_RGBK")
  (at 130.81 77.47 0)
  (unit 1)
  (body_style 1)
  (exclude_from_sim no)
  (in_bom yes)
  (on_board yes)
  (in_pos_files yes)
  (dnp no)
  (fields_autoplaced yes)
  (property "Reference" "D1" (at 130.81 63.5 0) (show_name no) (do_not_autoplace no) (effects (font (size 1.27 1.27))))
  (property "Value" "LED_RGBK" (at 130.81 66.04 0) (show_name no) (do_not_autoplace no) (effects (font (size 1.27 1.27))))
  (property "Footprint" "LED_THT:LED_D5.0mm-4_RGB_Wide_Pins" (at 130.81 78.74 0) (hide yes) (show_name no) (do_not_autoplace no) (effects (font (size 1.27 1.27))))
  (property "Datasheet" "" (at 130.81 78.74 0) (hide yes) (show_name no) (do_not_autoplace no) (effects (font (size 1.27 1.27))))
  (property "Description" "RGB LED, red/green/blue/cathode" (at 130.81 77.47 0) (hide yes) (show_name no) (do_not_autoplace no) (effects (font (size 1.27 1.27))))
  (pin "3")
  (pin "1")
  (pin "2")
  (pin "4"))
 (symbol
  (lib_id "Connector_Generic:Conn_01x06")
  (at 187.96 97.79 0)
  (unit 1)
  (body_style 1)
  (exclude_from_sim no)
  (in_bom yes)
  (on_board yes)
  (in_pos_files yes)
  (dnp no)
  (fields_autoplaced yes)
  (property "Reference" "J1" (at 190.5 97.7899 0) (show_name no) (do_not_autoplace no) (effects (font (size 1.27 1.27)) (justify left)))
  (property "Value" "JA_PCA9685_1" (at 190.5 100.3299 0) (show_name no) (do_not_autoplace no) (effects (font (size 1.27 1.27)) (justify left)))
  (property "Footprint" "Connector_PinHeader_2.54mm:PinHeader_1x06_P2.54mm_Vertical" (at 187.96 97.79 0) (hide yes) (show_name no) (do_not_autoplace no) (effects (font (size 1.27 1.27))))
  (property "Datasheet" "" (at 187.96 97.79 0) (hide yes) (show_name no) (do_not_autoplace no) (effects (font (size 1.27 1.27))))
  (property "Description" "Generic connector, single row, 01x06, script generated (kicad-library-utils/schlib/autogen/connector/)" (at 187.96 97.79 0) (hide yes) (show_name no) (do_not_autoplace no) (effects (font (size 1.27 1.27))))
  (pin "2")
  (pin "4")
  (pin "5")
  (pin "3")
  (pin "1")
  (pin "6"))
 (sheet_instances
  (path ""
   (page "1")))
 (embedded_fonts no))
